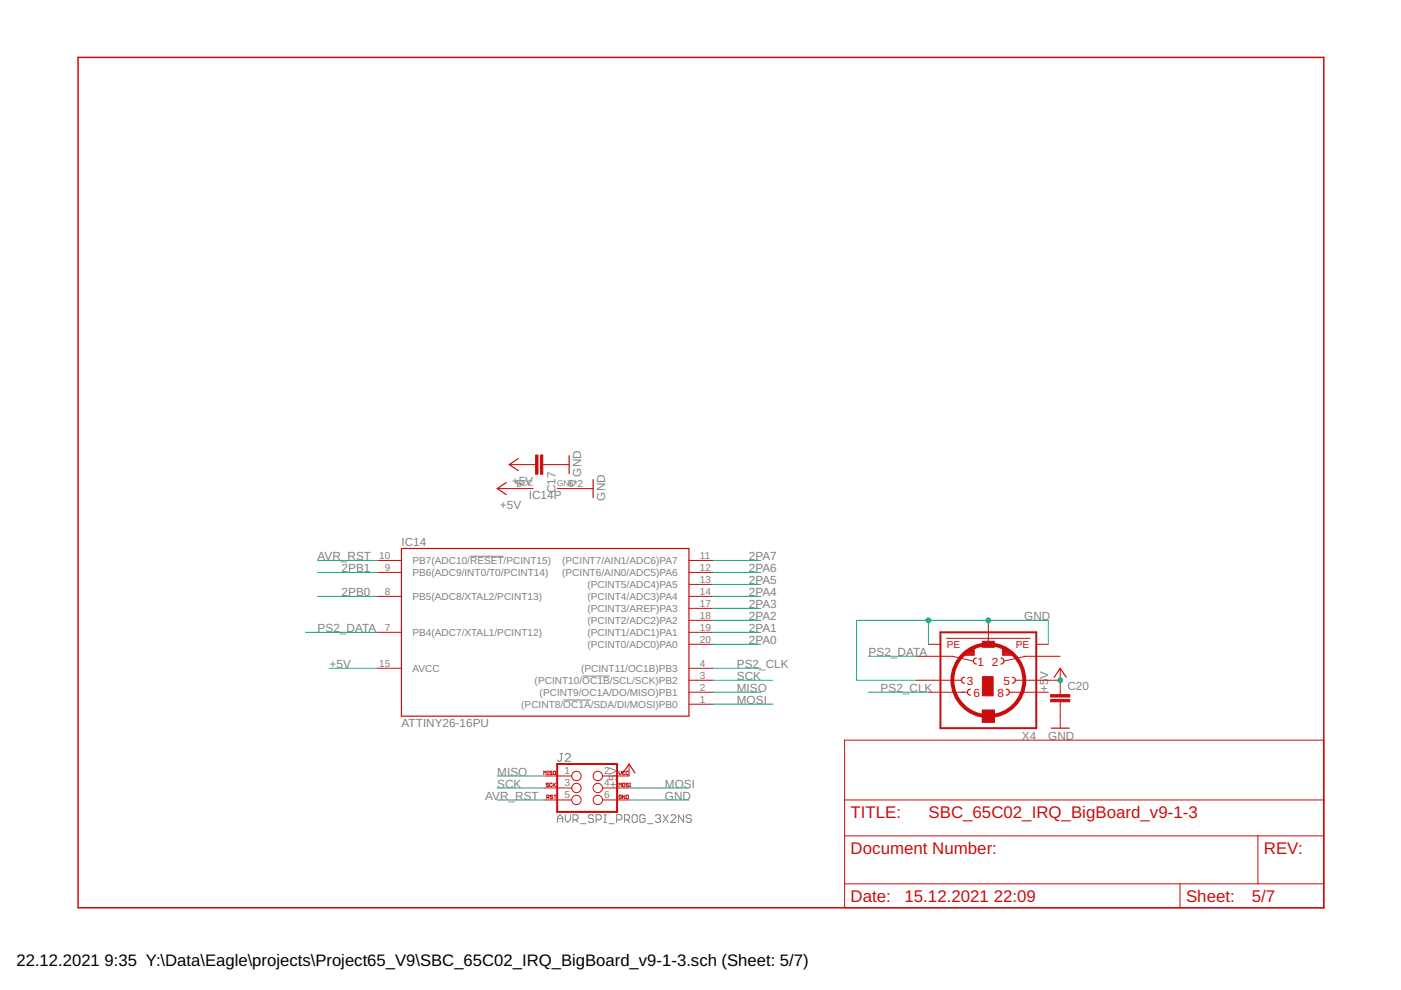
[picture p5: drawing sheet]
<svg xmlns="http://www.w3.org/2000/svg" width="297mm" height="210mm" viewBox="0 0 297 210" stroke-linecap="round" stroke-linejoin="round" font-family="sans-serif">
<g fill="none" stroke="#808080" stroke-width=".21">
<path d="M99.7 117.9h7.1M118.7 159.8h.6M119 159.8v1.3l-.3 .3h-.2l-.3-.3M119.4 148.4h5.8M123.4 143.3h5.9M118.2 174.4v-1.1l.5-.6 .6 .6v1.1M118.2 173.5h1.1M119.8 172.7v1.1l.6 .6 .5-.6v-1.1M119.8 160.1l.3-.3h.5l.3 .3v.2l-1.1 1.1h1.1M121.5 173.8h.8l.3-.3v-.5l-.3-.3h-.8v1.7M122 173.8l.6 .6M123.1 174.6h1.1"/>
<path d="M125.8 173l-.2-.3h-.6l-.2 .3v.3l.2 .2h.6l.2 .3v.3l-.2 .3h-.6l-.2-.3M126.4 173.8h.8l.3-.3v-.5l-.3-.3h-.8v1.7M128 172.7h.6M128 174.4h.6M128.3 172.7v1.7M129.1 174.6h1.1M130.7 173.8h.9l.2-.3v-.5l-.2-.3h-.9v1.7M132.4 173.8h.8l.3-.3v-.5l-.3-.3h-.8v1.7M132.9 173.8l.6 .6M134.3 172.7h.5l.3 .3v1.1l-.3 .3h-.5l-.3-.3v-1.1zM136.8 173l-.3-.3h-.6l-.2 .3v1.1l.2 .3h.6l.3-.3v-.6h-.6M137.3 174.6h1.1"/>
<path d="M138.9 173l.3-.3h.5l.3 .3v.3l-.3 .2M139.5 173.5h.2M139.7 173.5l.3 .3v.3l-.3 .3h-.5l-.3-.3M140.6 172.7l1.1 1.7M141.7 172.7l-1.1 1.7M142.2 173l.3-.3h.5l.3 .3v.3l-1.1 1.1h1.1M144.9 172.7v1.7l-1.1-1.7v1.7M146.6 173l-.3-.3h-.5l-.3 .3v.3l.3 .2h.5l.3 .3v.3l-.3 .3h-.5l-.3-.3"/>
</g>
<g fill="none" stroke="#c90d0c" stroke-width=".21">
<path d="M108 98.5h5.6M115.1 98.5h5.6M80 118.8h5.1M105.4 103.6h7.7M118.1 103.6h7.7M146.1 118.8h5.1M80 126.4h5.1M80 134.1h5.1M80 121.4h5.1M146.1 126.4h5.1M146.1 134.1h5.1M146.1 121.4h5.1"/>
<path d="M146.1 123.9h5.1M146.1 129h5.1M146.1 131.5h5.1M146.1 136.6h5.1M194.3 139.1h7.6l4.5 1.1M196.8 136.6h2.6M200.7 135.3h17.7M209.5 131.5v5.1M217.2 139.1h7.6M217.4 139.1l-4.5 1.1M219.7 136.6h2.5M80 141.7h5.1"/>
<path d="M146.1 141.7h5.1M146.1 144.2h5.1M146.1 146.8h5.1M146.1 149.3h5.1M179.1 156.9h101.6v35.6h-101.6zM194.3 144.2h9.5M196.8 146.8h8.3M208.3 150.6h2.5v2.5h-2.5zM214 146.8h8.2M215.3 144.2h9.5M224.8 141.7v5.6M224.8 148.8v5.6"/>
<path d="M115.3 164.3v-.8l.2 .2 .3-.2v.8M115.6 164.5h5.6M115.6 167.1h5.6M115.6 169.6h5.6M115.9 169.1l.5-.1-.1-.4h-.4v.7M116 164.3h.3M116 163.5h.3M116.2 169.1l.2 .2M116.2 163.5v.8M116.3 166.2l-.4-.1-.1 .2 .4 .1 .1 .3-.1 .1-.4-.1M117 166.2l-.1-.1-.4 .1v.5l.2 .1 .3-.1M117 163.6l-.3-.1-.2 .2 .4 .2 .1 .2-.1 .2-.4-.2"/>
<path d="M117.2 168.7l-.4-.1-.1 .2 .3 .2 .2 .2-.2 .1-.3-.1M117.3 166.1v.7M117.4 168.6h.5M117.4 163.5l.4 .1-.1 .7-.4-.2zM117.4 166.4l.4 .4M117.7 168.6v.7M117.8 166.1l-.5 .4M127.7 167.1h5.7M127.7 169.6h5.7M131.3 163.5v.5l.2 .3 .2-.3v-.5M131.3 166.8v-.7l.2 .2 .2-.2v.7M131.7 168.7l-.1-.1-.3 .1 .1 .6 .3-.1v-.2h-.2"/>
<path d="M132.1 166.1l.4 .1-.1 .6-.4-.1zM132.5 163.6l-.1-.1-.4 .1v.5l.1 .2 .4-.2M132.5 168.6v.7l-.5-.7v.7M132.7 168.6l.5 .1-.1 .6h-.4zM133.2 166.2l-.3-.1-.2 .2 .4 .1 .1 .3-.1 .1-.4-.1M133.2 163.6l-.1-.1-.4 .1 .2 .7 .3-.2M133.4 162v2.5h-5.7M133.5 166.1h.2M133.5 166.8h.2M133.6 166.1v.7M179.1 169.6h101.6M179.1 177.2h101.6"/>
<path d="M266.7 177.2v10.2M179.1 187.4h101.6M250.2 187.4v5.1"/>
<circle cx="122.2" cy="164.5" r=".99"/>
<circle cx="122.2" cy="167.1" r=".99"/>
<circle cx="122.2" cy="169.6" r=".99"/>
<circle cx="126.7" cy="169.6" r=".99"/>
<circle cx="126.7" cy="167.1" r=".99"/>
<circle cx="126.7" cy="164.5" r=".99"/>
</g>
<g fill="none" stroke="#c90d0c" stroke-width=".25">
<path d="M109.9 97.2l-1.9 1.3 1.9 1.3M120.7 96.6v3.8M85.1 116.3h61v35.5h-61zM107.3 102.3l-1.9 1.3 1.9 1.3M125.8 101.7v3.8M204 138.9l2.5-1.5v1.5zM204.1 138.8h2.4M204.4 138.6h2.1M204.8 138.4h1.7M205.2 138.2h1.3M205.5 137.9h1M205.9 137.7h.6"/>
<path d="M206.3 137.5h.2M207 139.5a.63 .63 0 0 0-.6 .7 .63 .63 0 0 0 .6 .6M212.2 139.5a.63 .63 0 0 1 .7 .7 .63 .63 0 0 1-.7 .6M212.6 137.4l2.5 1.5h-2.5zM212.6 138.8h2.4M212.6 138.6h2.1M212.6 138.4h1.7M212.6 138.2h1.3M212.6 137.9h1M212.6 137.7h.6M212.6 137.5h.2M204.5 143.6a.63 .63 0 0 0-.7 .6 .63 .63 0 0 0 .7 .7"/>
<path d="M205.7 146.1a.63 .63 0 0 0-.6 .7 .63 .63 0 0 0 .6 .6M213.4 146.1a.63 .63 0 0 1 .6 .7 .63 .63 0 0 1-.6 .6M214.6 143.6a.63 .63 0 0 1 .7 .6 .63 .63 0 0 1-.7 .7M222.9 154.4h3.8M223.5 143.6l1.3-1.9 1.3 1.9M132.1 163.9l1.3-1.9 1.2 1.9"/>
</g>
<path d="M199.4 134.1h20.3v20.3h-20.3zM118.1 162h12.7v10.1h-12.7z" fill="none" stroke="#c90d0c" stroke-width=".42"/>
<circle cx="209.5" cy="144.2" r="7.6" fill="none" stroke="#c90d0c" stroke-width=".83"/>
<g fill="#c90d0c" stroke="#c90d0c" stroke-width=".21">
<path d="M208.3 150.6h2.5v2.5h-2.5z"/>
<path d="M208.3 136h2.5v1.2h-2.5z"/>
<path d="M208.3 143.5h2.3v4h-2.3z"/>
<path d="M113.6 96.5h.5v4h-.5z"/>
<path d="M114.6 96.5h.5v4h-.5z"/>
<path d="M222.8 148.3h4v.5h-4z"/>
<path d="M222.8 147.3h4v.5h-4z"/>
</g>
<path d="M16.6 12.2h264.1v180.3h-264.1z" fill="none" stroke="#c90d0c" stroke-width=".32"/>
<g fill="none" stroke="#0dab76" stroke-width=".21">
<path d="M67.3 118.8h12.7M151.2 118.8h10.1M64.8 134.1h15.2M67.3 121.4h12.7M67.3 126.4h12.7M151.2 131.5h10.1M151.2 134.1h10.1M151.2 121.4h10.1M151.2 126.4h10.1M151.2 136.6h10.1M151.2 129h10.1M151.2 123.9h10.1"/>
<path d="M184.1 139.1h10.2M196.8 131.5v5.1M222.2 136.6v-5.1h-40.6v12.7h12.7M69.9 141.7h10.1M151.2 144.2h12.7M151.2 141.7h10.1M151.2 146.8h10.1M151.2 149.3h12.7M184.1 146.8h12.7M105.4 169.6h10.2M105.4 164.5h10.2M105.4 167.1h10.2"/>
<path d="M133.4 169.6h12.7M133.4 167.1h12.7"/>
</g>
<g fill="#0dab76" stroke="#0dab76" stroke-width=".21">
<circle cx="209.5" cy="131.5" r=".51"/>
<circle cx="196.8" cy="131.5" r=".51"/>
<circle cx="224.8" cy="144.2" r=".51"/>
</g>
<g font-size="3.6" fill="#c90d0c">
<text x="180.3" y="173.4">TITLE:</text>
<text x="196.9" y="173.4">SBC_65C02_IRQ_BigBoard_v9-1-3</text>
<text x="180.3" y="181">Document Number:</text>
<text x="268" y="181">REV:</text>
<text x="180.3" y="191.2">Date:</text>
<text x="191.8" y="191.2">15.12.2021</text>
<text x="210.7" y="191.2">22:09</text>
<text x="251.5" y="191.2">Sheet:</text>
<text x="265.4" y="191.2">5/7</text>
</g>
<g font-size="3.5">
<text x="3.5" y="204.7">22.12.2021</text>
<text x="22.2" y="204.7">9:35 Y:\Data\Eagle\projects\Project65_V9\SBC_65C02_IRQ_BigBoard_v9-1-3.sch (Sheet: 5/7)</text>
</g>
<g font-size="2.5" fill="#808080">
<text x="123.2" y="101.1" transform="rotate(-90 123.2 101.1)">GND</text>
<text x="106" y="107.9">+5V</text>
<text x="108.5" y="102.8">+5V</text>
<text x="112.1" y="105.9">IC14P</text>
<text x="117.7" y="104.6" transform="rotate(-90 117.7 104.6)">C17</text>
<text x="128.3" y="106.1" transform="rotate(-90 128.3 106.1)">GND</text>
<text x="67.3" y="118.8">AVR_RST</text>
<text x="85.1" y="115.8">IC14</text>
<text x="158.8" y="118.8">2PA7</text>
<text x="72.4" y="121.4">2PB1</text>
<text x="158.8" y="123.9">2PA5</text>
<text x="158.8" y="121.4">2PA6</text>
<text x="72.4" y="126.4">2PB0</text>
<text x="158.8" y="131.5">2PA2</text>
<text x="158.8" y="129">2PA3</text>
<text x="158.8" y="126.4">2PA4</text>
<text x="217.2" y="131.5">GND</text>
<text x="67.3" y="134.1">PS2_DATA</text>
<text x="158.8" y="136.6">2PA0</text>
<text x="158.8" y="134.1">2PA1</text>
<text x="69.9" y="141.7">+5V</text>
<text x="156.2" y="141.7">PS2_CLK</text>
<text x="184.2" y="139.1">PS2_DATA</text>
<text x="222.3" y="143.9" transform="rotate(-90 222.3 143.9)">V</text>
<text x="156.2" y="146.8">MISO</text>
<text x="156.2" y="144.2">SCK</text>
<text x="156.2" y="149.3">MOSI</text>
<text x="186.7" y="146.8">PS2_CLK</text>
<text x="222.3" y="146.8" transform="rotate(-90 222.3 146.8)">+5</text>
<text x="226.3" y="146.4">C20</text>
<text x="85.1" y="154.1">ATTINY26-16PU</text>
<text x="216.6" y="156.8">X4</text>
<text x="222.3" y="156.9">GND</text>
<text x="105.4" y="164.5">MISO</text>
<text x="105.4" y="167.1">SCK</text>
<text x="130.8" y="167.1" transform="rotate(-90 130.8 167.1)">+5</text>
<text x="130.8" y="164.2" transform="rotate(-90 130.8 164.2)">V</text>
<text x="141" y="167.1">MOSI</text>
<text x="102.9" y="169.6">AVR_RST</text>
<text x="141" y="169.6">GND</text>
</g>
<g font-size="2.5" fill="#c90d0c">
<text x="207.3" y="141.2">1</text>
<text x="210.3" y="141.2">2</text>
<text x="205" y="145.2">3</text>
<text x="206.4" y="147.8">6</text>
<text x="211.5" y="147.8">8</text>
<text x="212.7" y="145.2">5</text>
</g>
<g font-size="2.1" fill="#808080">
<text x="109.5" y="103.2">5</text>
<text x="120.5" y="103.2">6*2</text>
<text x="80.4" y="118.5">10</text>
<text x="87.5" y="119.6">PB7(ADC10/RESET/PCINT15)</text>
<text x="119.2" y="119.6">(PCINT7/AIN1/ADC6)PA7</text>
<text x="148.4" y="118.5">11</text>
<text x="81.6" y="121">9</text>
<text x="87.5" y="122.1">PB6(ADC9/INT0/T0/PCINT14)</text>
<text x="119.2" y="122.1">(PCINT6/AIN0/ADC5)PA6</text>
<text x="124.5" y="124.7">(PCINT5/ADC4)PA5</text>
<text x="148.4" y="121">12</text>
<text x="148.4" y="123.6">13</text>
<text x="81.6" y="126.1">8</text>
<text x="87.5" y="127.2">PB5(ADC8/XTAL2/PCINT13)</text>
<text x="124.5" y="127.2">(PCINT4/ADC3)PA4</text>
<text x="124.5" y="129.7">(PCINT3/AREF)PA3</text>
<text x="148.4" y="126.1">14</text>
<text x="148.4" y="128.6">17</text>
<text x="148.4" y="131.2">18</text>
<text x="81.6" y="133.7">7</text>
<text x="87.5" y="134.8">PB4(ADC7/XTAL1/PCINT12)</text>
<text x="124.5" y="132.3">(PCINT2/ADC2)PA2</text>
<text x="124.5" y="134.8">(PCINT1/ADC1)PA1</text>
<text x="124.5" y="137.4">(PCINT0/ADC0)PA0</text>
<text x="148.4" y="133.7">19</text>
<text x="148.4" y="136.2">20</text>
<text x="80.4" y="141.3">15</text>
<text x="87.5" y="142.4">AVCC</text>
<text x="123.2" y="142.4">(PCINT11/OC1B)PB3</text>
<text x="148.4" y="141.3">4</text>
<text x="148.4" y="143.9">3</text>
<text x="113.4" y="145">(PCINT10/OC1B/SCL/SCK)PB2</text>
<text x="114.4" y="147.5">(PCINT9/OC1A/DO/MISO)PB1</text>
<text x="148.4" y="146.4">2</text>
<text x="148.4" y="148.9">1</text>
<text x="110.5" y="150.1">(PCINT8/OC1A/SDA/DI/MOSI)PB0</text>
<text x="119.7" y="164.2">1</text>
<text x="119.7" y="166.7">3</text>
<text x="128.1" y="164.2">2</text>
<text x="128.1" y="166.7">4</text>
<text x="119.7" y="169.3">5</text>
<text x="128.1" y="169.3">6</text>
</g>
<g font-size="2.1" fill="#c90d0c">
<text x="200.7" y="137.5">PE</text>
<text x="215.4" y="137.5">PE</text>
</g>
<g font-size="1.8" fill="#808080">
<text x="109.3" y="103.1">VCC</text>
<text x="118.1" y="103">GND</text>
</g>
</svg>
